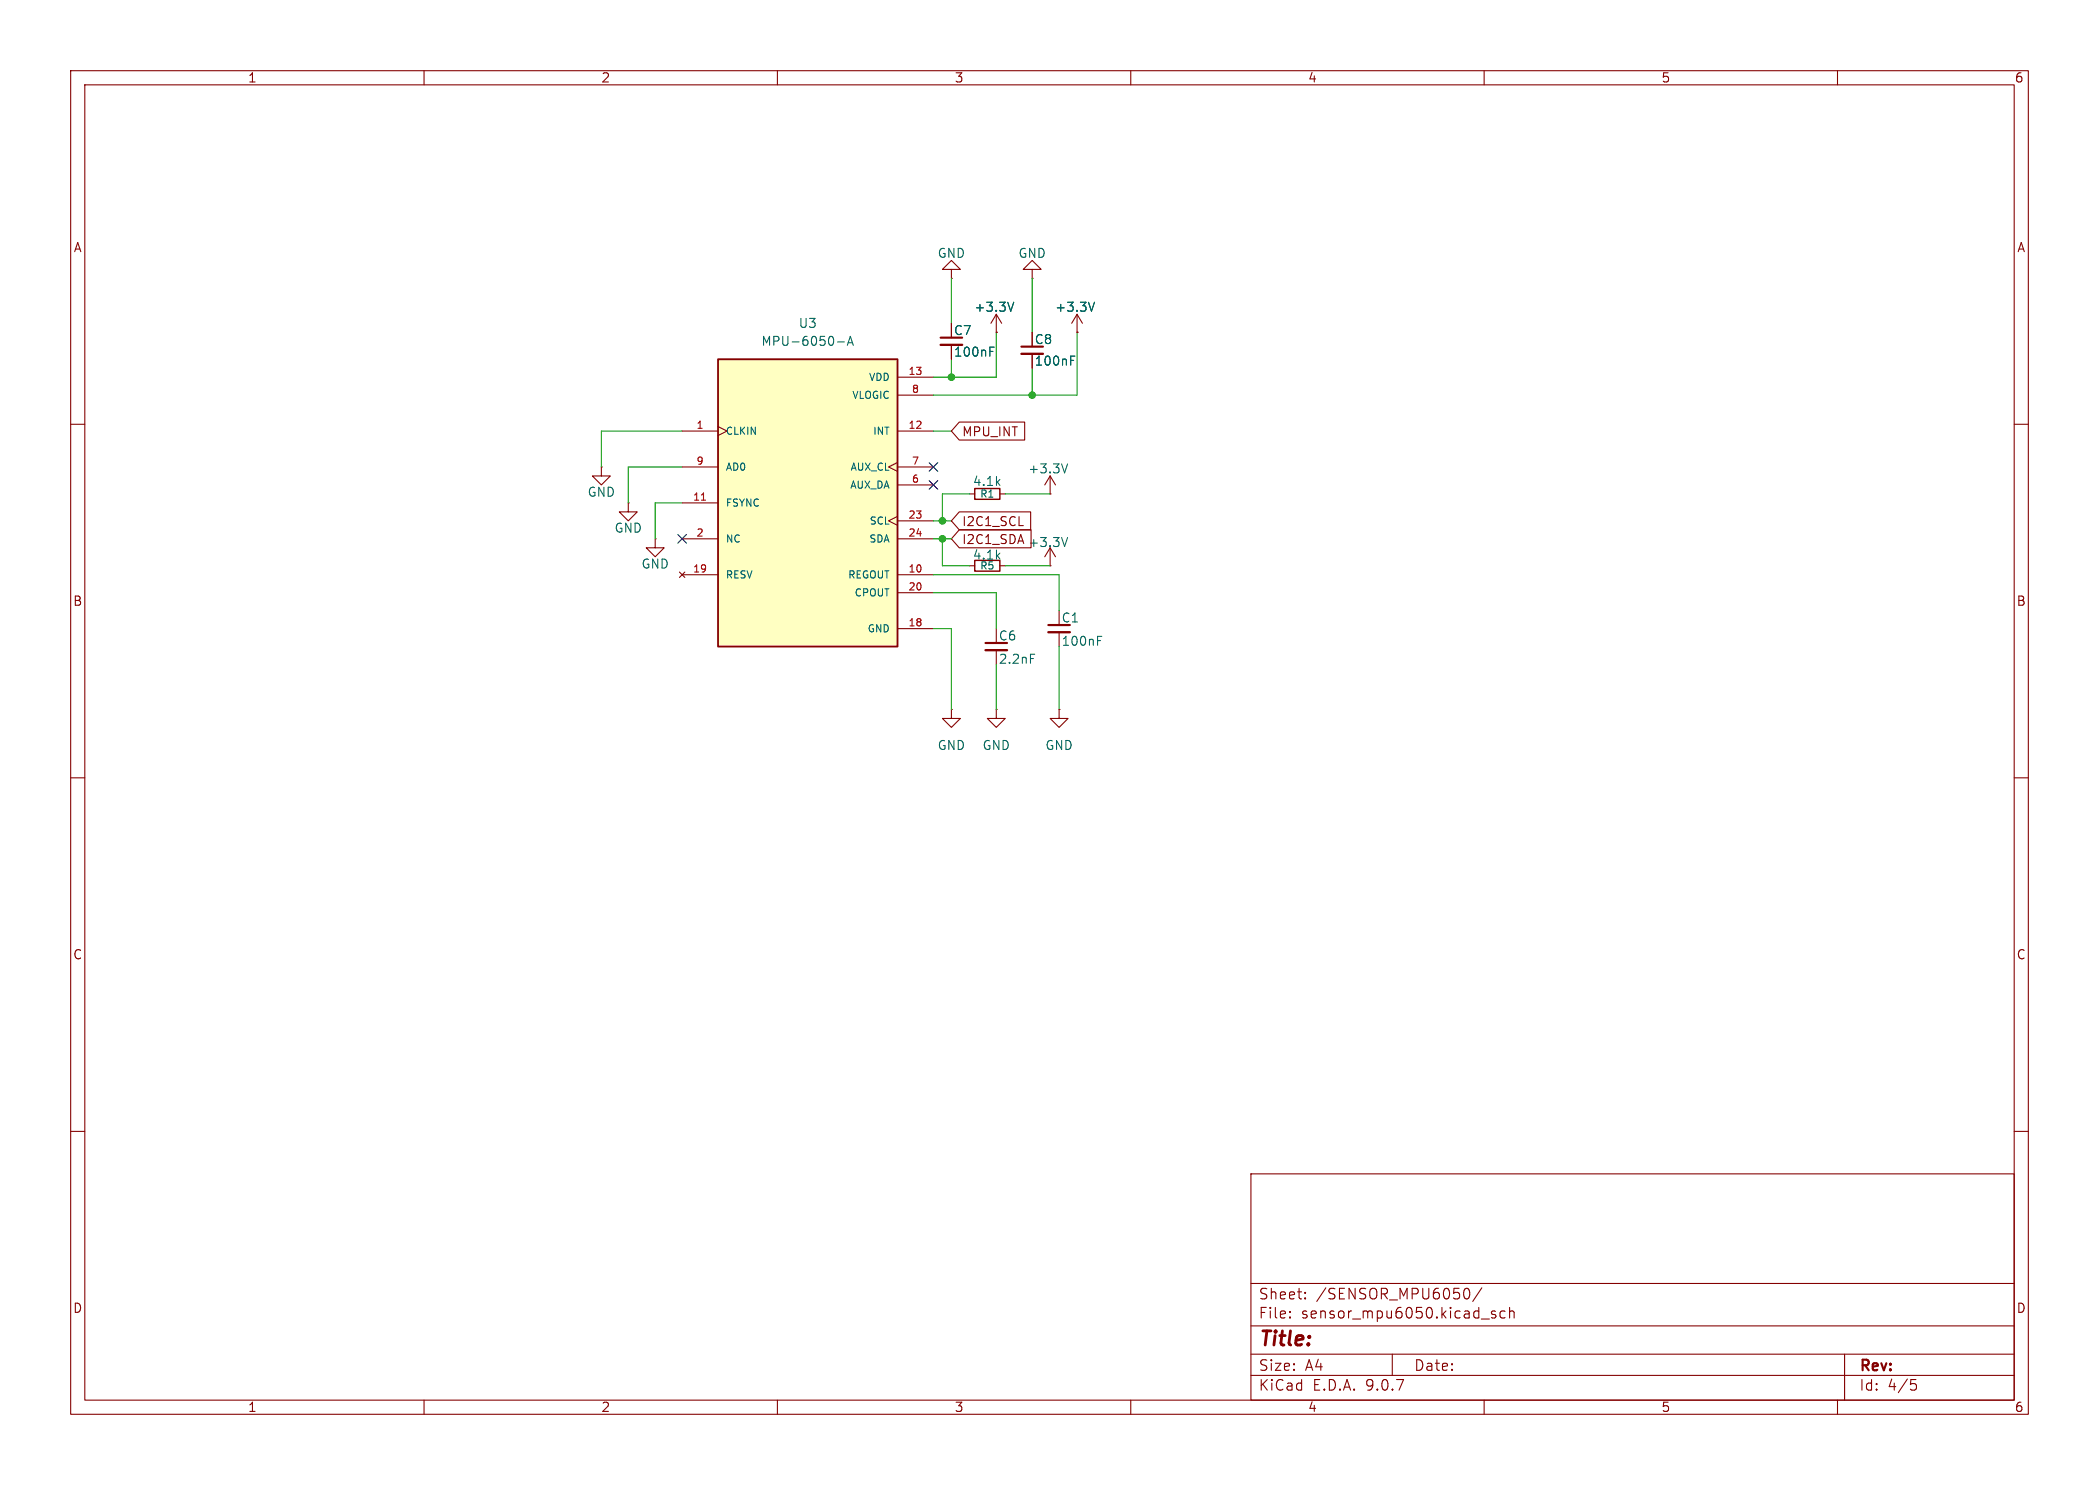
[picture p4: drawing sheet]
(kicad_sch
 (version 20250114)
 (generator "eeschema")
 (generator_version "9.0")
 (paper "A4")
 (lib_symbols
  (symbol "Device:C_Small"
   (pin_numbers (hide yes))
   (pin_names
    (offset 0.254) (hide yes)) (exclude_from_sim no) (in_bom yes) (on_board yes)
   (property "Reference" "C" (at 0.254 1.778 0) (effects (font (size 1.27 1.27)) (justify left)))
   (property "Value" "C_Small" (at 0.254 -2.032 0) (effects (font (size 1.27 1.27)) (justify left)))
   (property "Footprint" "" (at 0 0 0) (effects (font (size 1.27 1.27)) (hide yes)))
   (property "Datasheet" "~" (at 0 0 0) (effects (font (size 1.27 1.27)) (hide yes)))
   (property "Description" "Unpolarized capacitor, small symbol" (at 0 0 0) (effects (font (size 1.27 1.27)) (hide yes)))
   (symbol "C_Small_0_1"
    (polyline (pts (xy -1.524 0.508) (xy 1.524 0.508)) (stroke (width 0.3048) (type default)) (fill (type none)))
    (polyline (pts (xy -1.524 -0.508) (xy 1.524 -0.508)) (stroke (width 0.3302) (type default)) (fill (type none))))
   (symbol "C_Small_1_1"
    (pin passive line (at 0 2.54 270) (length 2.032) (name "~" (effects (font (size 1.27 1.27)))) (number "1" (effects (font (size 1.27 1.27)))))
    (pin passive line (at 0 -2.54 90) (length 2.032) (name "~" (effects (font (size 1.27 1.27)))) (number "2" (effects (font (size 1.27 1.27))))))
   (embedded_fonts no))
  (symbol "Device:R_Small"
   (pin_numbers (hide yes))
   (pin_names
    (offset 0.254) (hide yes)) (exclude_from_sim no) (in_bom yes) (on_board yes)
   (property "Reference" "R" (at 0 0 90) (effects (font (size 1.016 1.016))))
   (property "Value" "R_Small" (at 1.778 0 90) (effects (font (size 1.27 1.27))))
   (property "Footprint" "" (at 0 0 0) (effects (font (size 1.27 1.27)) (hide yes)))
   (property "Datasheet" "~" (at 0 0 0) (effects (font (size 1.27 1.27)) (hide yes)))
   (property "Description" "Resistor, small symbol" (at 0 0 0) (effects (font (size 1.27 1.27)) (hide yes)))
   (symbol "R_Small_0_1"
    (rectangle (start -0.762 1.778) (end 0.762 -1.778) (stroke (width 0.2032) (type default)) (fill (type none))))
   (symbol "R_Small_1_1"
    (pin passive line (at 0 2.54 270) (length 0.762) (name "~" (effects (font (size 1.27 1.27)))) (number "1" (effects (font (size 1.27 1.27)))))
    (pin passive line (at 0 -2.54 90) (length 0.762) (name "~" (effects (font (size 1.27 1.27)))) (number "2" (effects (font (size 1.27 1.27))))))
   (embedded_fonts no))
  (symbol "Kirpi_complist:MPU-6050-A"
   (pin_names
    (offset 1.016)) (exclude_from_sim no) (in_bom yes) (on_board yes)
   (property "Reference" "U" (at -12.7 21.082 0) (effects (font (size 1.27 1.27)) (justify left bottom)))
   (property "Value" "MPU-6050-A" (at -12.7 -22.86 0) (effects (font (size 1.27 1.27)) (justify left bottom)))
   (property "Footprint" "MPU-6050-A:QFN50P400X400X95-24N" (at 0 0 0) (effects (font (size 1.27 1.27)) (justify bottom) (hide yes)))
   (property "Datasheet" "" (at 0 0 0) (effects (font (size 1.27 1.27)) (hide yes)))
   (property "Description" "" (at 0 0 0) (effects (font (size 1.27 1.27)) (hide yes)))
   (property "MF" "TDK InvenSense" (at 0 0 0) (effects (font (size 1.27 1.27)) (justify bottom) (hide yes)))
   (property "MAXIMUM_PACKAGE_HEIGHT" "0.95mm" (at 0 0 0) (effects (font (size 1.27 1.27)) (justify bottom) (hide yes)))
   (property "Package" "QFN-24 InvenSense" (at 0 0 0) (effects (font (size 1.27 1.27)) (justify bottom) (hide yes)))
   (property "Price" "None" (at 0 0 0) (effects (font (size 1.27 1.27)) (justify bottom) (hide yes)))
   (property "Check_prices" "https://www.snapeda.com/parts/MPU-6050-A/TDK/view-part/?ref=eda" (at 0 0 0) (effects (font (size 1.27 1.27)) (justify bottom) (hide yes)))
   (property "STANDARD" "IPC-7351B" (at 0 0 0) (effects (font (size 1.27 1.27)) (justify bottom) (hide yes)))
   (property "PARTREV" "3.4" (at 0 0 0) (effects (font (size 1.27 1.27)) (justify bottom) (hide yes)))
   (property "SnapEDA_Link" "https://www.snapeda.com/parts/MPU-6050-A/TDK/view-part/?ref=snap" (at 0 0 0) (effects (font (size 1.27 1.27)) (justify bottom) (hide yes)))
   (property "MP" "MPU-6050-A" (at 0 0 0) (effects (font (size 1.27 1.27)) (justify bottom) (hide yes)))
   (property "Description_1" "MOTION TRACKING DEVICE" (at 0 0 0) (effects (font (size 1.27 1.27)) (justify bottom) (hide yes)))
   (property "Availability" "In Stock" (at 0 0 0) (effects (font (size 1.27 1.27)) (justify bottom) (hide yes)))
   (property "MANUFACTURER" "InvenSense" (at 0 0 0) (effects (font (size 1.27 1.27)) (justify bottom) (hide yes)))
   (symbol "MPU-6050-A_0_0"
    (rectangle (start -12.7 -20.32) (end 12.7 20.32) (stroke (width 0.254) (type default)) (fill (type background)))
    (pin input clock (at -17.78 10.16 0) (length 5.08) (name "CLKIN" (effects (font (size 1.016 1.016)))) (number "1" (effects (font (size 1.016 1.016)))))
    (pin input line (at -17.78 5.08 0) (length 5.08) (name "AD0" (effects (font (size 1.016 1.016)))) (number "9" (effects (font (size 1.016 1.016)))))
    (pin input line (at -17.78 0 0) (length 5.08) (name "FSYNC" (effects (font (size 1.016 1.016)))) (number "11" (effects (font (size 1.016 1.016)))))
    (pin passive line (at -17.78 -5.08 0) (length 5.08) (hide yes) (name "NC" (effects (font (size 1.016 1.016)))) (number "14" (effects (font (size 1.016 1.016)))))
    (pin passive line (at -17.78 -5.08 0) (length 5.08) (hide yes) (name "NC" (effects (font (size 1.016 1.016)))) (number "15" (effects (font (size 1.016 1.016)))))
    (pin passive line (at -17.78 -5.08 0) (length 5.08) (hide yes) (name "NC" (effects (font (size 1.016 1.016)))) (number "16" (effects (font (size 1.016 1.016)))))
    (pin passive line (at -17.78 -5.08 0) (length 5.08) (hide yes) (name "NC" (effects (font (size 1.016 1.016)))) (number "17" (effects (font (size 1.016 1.016)))))
    (pin passive line (at -17.78 -5.08 0) (length 5.08) (name "NC" (effects (font (size 1.016 1.016)))) (number "2" (effects (font (size 1.016 1.016)))))
    (pin passive line (at -17.78 -5.08 0) (length 5.08) (hide yes) (name "NC" (effects (font (size 1.016 1.016)))) (number "3" (effects (font (size 1.016 1.016)))))
    (pin passive line (at -17.78 -5.08 0) (length 5.08) (hide yes) (name "NC" (effects (font (size 1.016 1.016)))) (number "4" (effects (font (size 1.016 1.016)))))
    (pin passive line (at -17.78 -5.08 0) (length 5.08) (hide yes) (name "NC" (effects (font (size 1.016 1.016)))) (number "5" (effects (font (size 1.016 1.016)))))
    (pin no_connect line (at -17.78 -10.16 0) (length 5.08) (name "RESV" (effects (font (size 1.016 1.016)))) (number "19" (effects (font (size 1.016 1.016)))))
    (pin no_connect line (at -17.78 -10.16 0) (length 5.08) (hide yes) (name "RESV" (effects (font (size 1.016 1.016)))) (number "21" (effects (font (size 1.016 1.016)))))
    (pin no_connect line (at -17.78 -10.16 0) (length 5.08) (hide yes) (name "RESV" (effects (font (size 1.016 1.016)))) (number "22" (effects (font (size 1.016 1.016)))))
    (pin power_in line (at 17.78 17.78 180) (length 5.08) (name "VDD" (effects (font (size 1.016 1.016)))) (number "13" (effects (font (size 1.016 1.016)))))
    (pin power_in line (at 17.78 15.24 180) (length 5.08) (name "VLOGIC" (effects (font (size 1.016 1.016)))) (number "8" (effects (font (size 1.016 1.016)))))
    (pin output line (at 17.78 10.16 180) (length 5.08) (name "INT" (effects (font (size 1.016 1.016)))) (number "12" (effects (font (size 1.016 1.016)))))
    (pin output clock (at 17.78 5.08 180) (length 5.08) (name "AUX_CL" (effects (font (size 1.016 1.016)))) (number "7" (effects (font (size 1.016 1.016)))))
    (pin bidirectional line (at 17.78 2.54 180) (length 5.08) (name "AUX_DA" (effects (font (size 1.016 1.016)))) (number "6" (effects (font (size 1.016 1.016)))))
    (pin input clock (at 17.78 -2.54 180) (length 5.08) (name "SCL" (effects (font (size 1.016 1.016)))) (number "23" (effects (font (size 1.016 1.016)))))
    (pin bidirectional line (at 17.78 -5.08 180) (length 5.08) (name "SDA" (effects (font (size 1.016 1.016)))) (number "24" (effects (font (size 1.016 1.016)))))
    (pin passive line (at 17.78 -10.16 180) (length 5.08) (name "REGOUT" (effects (font (size 1.016 1.016)))) (number "10" (effects (font (size 1.016 1.016)))))
    (pin passive line (at 17.78 -12.7 180) (length 5.08) (name "CPOUT" (effects (font (size 1.016 1.016)))) (number "20" (effects (font (size 1.016 1.016)))))
    (pin power_in line (at 17.78 -17.78 180) (length 5.08) (name "GND" (effects (font (size 1.016 1.016)))) (number "18" (effects (font (size 1.016 1.016))))))
   (embedded_fonts no))
  (symbol "power:+3.3V"
   (power)
   (pin_numbers (hide yes))
   (pin_names
    (offset 0) (hide yes)) (exclude_from_sim no) (in_bom yes) (on_board yes)
   (property "Reference" "#PWR" (at 0 -3.81 0) (effects (font (size 1.27 1.27)) (hide yes)))
   (property "Value" "+3.3V" (at 0 3.556 0) (effects (font (size 1.27 1.27))))
   (property "Footprint" "" (at 0 0 0) (effects (font (size 1.27 1.27)) (hide yes)))
   (property "Datasheet" "" (at 0 0 0) (effects (font (size 1.27 1.27)) (hide yes)))
   (property "Description" "Power symbol creates a global label with name \"+3.3V\"" (at 0 0 0) (effects (font (size 1.27 1.27)) (hide yes)))
   (symbol "+3.3V_0_1"
    (polyline (pts (xy -0.762 1.27) (xy 0 2.54)) (stroke (width 0) (type default)) (fill (type none)))
    (polyline (pts (xy 0 2.54) (xy 0.762 1.27)) (stroke (width 0) (type default)) (fill (type none)))
    (polyline (pts (xy 0 0) (xy 0 2.54)) (stroke (width 0) (type default)) (fill (type none))))
   (symbol "+3.3V_1_1"
    (pin power_in line (at 0 0 90) (length 0) (name "~" (effects (font (size 1.27 1.27)))) (number "1" (effects (font (size 1.27 1.27))))))
   (embedded_fonts no))
  (symbol "power:GND"
   (power)
   (pin_numbers (hide yes))
   (pin_names
    (offset 0) (hide yes)) (exclude_from_sim no) (in_bom yes) (on_board yes)
   (property "Reference" "#PWR" (at 0 -6.35 0) (effects (font (size 1.27 1.27)) (hide yes)))
   (property "Value" "GND" (at 0 -3.81 0) (effects (font (size 1.27 1.27))))
   (property "Footprint" "" (at 0 0 0) (effects (font (size 1.27 1.27)) (hide yes)))
   (property "Datasheet" "" (at 0 0 0) (effects (font (size 1.27 1.27)) (hide yes)))
   (property "Description" "Power symbol creates a global label with name \"GND\" , ground" (at 0 0 0) (effects (font (size 1.27 1.27)) (hide yes)))
   (symbol "GND_0_1"
    (polyline (pts (xy 0 0) (xy 0 -1.27) (xy 1.27 -1.27) (xy 0 -2.54) (xy -1.27 -1.27) (xy 0 -1.27)) (stroke (width 0) (type default)) (fill (type none))))
   (symbol "GND_1_1"
    (pin power_in line (at 0 0 270) (length 0) (name "~" (effects (font (size 1.27 1.27)))) (number "1" (effects (font (size 1.27 1.27))))))
   (embedded_fonts no)))
 (junction
  (at 134.62 53.34)
  (diameter 0)
  (color 0 0 0 0))
 (junction
  (at 133.35 73.66)
  (diameter 0)
  (color 0 0 0 0))
 (junction
  (at 146.05 55.88)
  (diameter 0)
  (color 0 0 0 0))
 (junction
  (at 133.35 76.2)
  (diameter 0)
  (color 0 0 0 0))
 (no_connect
  (at 96.52 76.2))
 (no_connect
  (at 132.08 68.58))
 (no_connect
  (at 132.08 66.04))
 (wire
  (pts (xy 137.16 69.85) (xy 133.35 69.85))
  (stroke (width 0) (type default)))
 (wire
  (pts (xy 132.08 73.66) (xy 133.35 73.66))
  (stroke (width 0) (type default)))
 (wire
  (pts (xy 133.35 69.85) (xy 133.35 73.66))
  (stroke (width 0) (type default)))
 (wire
  (pts (xy 146.05 52.07) (xy 146.05 55.88))
  (stroke (width 0) (type default)))
 (wire
  (pts (xy 133.35 76.2) (xy 133.35 80.01))
  (stroke (width 0) (type default)))
 (wire
  (pts (xy 132.08 76.2) (xy 133.35 76.2))
  (stroke (width 0) (type default)))
 (wire
  (pts (xy 88.9 66.04) (xy 88.9 71.12))
  (stroke (width 0) (type default)))
 (wire
  (pts (xy 146.05 55.88) (xy 152.4 55.88))
  (stroke (width 0) (type default)))
 (wire
  (pts (xy 132.08 83.82) (xy 140.97 83.82))
  (stroke (width 0) (type default)))
 (wire
  (pts (xy 134.62 100.33) (xy 134.62 88.9))
  (stroke (width 0) (type default)))
 (wire
  (pts (xy 140.97 53.34) (xy 134.62 53.34))
  (stroke (width 0) (type default)))
 (wire
  (pts (xy 140.97 88.9) (xy 140.97 83.82))
  (stroke (width 0) (type default)))
 (wire
  (pts (xy 152.4 46.99) (xy 152.4 55.88))
  (stroke (width 0) (type default)))
 (wire
  (pts (xy 96.52 66.04) (xy 88.9 66.04))
  (stroke (width 0) (type default)))
 (wire
  (pts (xy 133.35 80.01) (xy 137.16 80.01))
  (stroke (width 0) (type default)))
 (wire
  (pts (xy 133.35 73.66) (xy 134.62 73.66))
  (stroke (width 0) (type default)))
 (wire
  (pts (xy 85.09 66.04) (xy 85.09 60.96))
  (stroke (width 0) (type default)))
 (wire
  (pts (xy 140.97 93.98) (xy 140.97 100.33))
  (stroke (width 0) (type default)))
 (wire
  (pts (xy 134.62 50.8) (xy 134.62 53.34))
  (stroke (width 0) (type default)))
 (wire
  (pts (xy 146.05 39.37) (xy 146.05 46.99))
  (stroke (width 0) (type default)))
 (wire
  (pts (xy 132.08 81.28) (xy 149.86 81.28))
  (stroke (width 0) (type default)))
 (wire
  (pts (xy 132.08 60.96) (xy 134.62 60.96))
  (stroke (width 0) (type default)))
 (wire
  (pts (xy 132.08 88.9) (xy 134.62 88.9))
  (stroke (width 0) (type default)))
 (wire
  (pts (xy 134.62 53.34) (xy 132.08 53.34))
  (stroke (width 0) (type default)))
 (wire
  (pts (xy 149.86 86.36) (xy 149.86 81.28))
  (stroke (width 0) (type default)))
 (wire
  (pts (xy 142.24 69.85) (xy 148.59 69.85))
  (stroke (width 0) (type default)))
 (wire
  (pts (xy 134.62 39.37) (xy 134.62 45.72))
  (stroke (width 0) (type default)))
 (wire
  (pts (xy 142.24 80.01) (xy 148.59 80.01))
  (stroke (width 0) (type default)))
 (wire
  (pts (xy 85.09 60.96) (xy 96.52 60.96))
  (stroke (width 0) (type default)))
 (wire
  (pts (xy 140.97 46.99) (xy 140.97 53.34))
  (stroke (width 0) (type default)))
 (wire
  (pts (xy 92.71 71.12) (xy 92.71 76.2))
  (stroke (width 0) (type default)))
 (wire
  (pts (xy 133.35 76.2) (xy 134.62 76.2))
  (stroke (width 0) (type default)))
 (wire
  (pts (xy 149.86 91.44) (xy 149.86 100.33))
  (stroke (width 0) (type default)))
 (wire
  (pts (xy 132.08 55.88) (xy 146.05 55.88))
  (stroke (width 0) (type default)))
 (wire
  (pts (xy 96.52 71.12) (xy 92.71 71.12))
  (stroke (width 0) (type default)))
 (global_label "I2C1_SCL"
  (shape input)
  (at 134.62 73.66 0)
  (fields_autoplaced yes)
  (effects (font (size 1.27 1.27)) (justify left))
  (property "Intersheetrefs" "${INTERSHEET_REFS}" (at 146.3742 73.66 0) (effects (font (size 1.27 1.27)) (justify left) (hide yes))))
 (global_label "MPU_INT"
  (shape input)
  (at 134.62 60.96 0)
  (fields_autoplaced yes)
  (effects (font (size 1.27 1.27)) (justify left))
  (property "Intersheetrefs" "${INTERSHEET_REFS}" (at 145.5276 60.96 0) (effects (font (size 1.27 1.27)) (justify left) (hide yes))))
 (global_label "I2C1_SDA"
  (shape input)
  (at 134.62 76.2 0)
  (fields_autoplaced yes)
  (effects (font (size 1.27 1.27)) (justify left))
  (property "Intersheetrefs" "${INTERSHEET_REFS}" (at 146.4347 76.2 0) (effects (font (size 1.27 1.27)) (justify left) (hide yes))))
 (symbol
  (lib_id "power:GND")
  (at 88.9 71.12 0)
  (unit 1)
  (exclude_from_sim no)
  (in_bom yes)
  (on_board yes)
  (dnp no)
  (property "Reference" "#PWR016" (at 88.9 77.47 0) (effects (font (size 1.27 1.27)) (hide yes)))
  (property "Value" "GND" (at 88.9 74.676 0) (effects (font (size 1.27 1.27))))
  (property "Footprint" "" (at 88.9 71.12 0) (effects (font (size 1.27 1.27)) (hide yes)))
  (property "Datasheet" "" (at 88.9 71.12 0) (effects (font (size 1.27 1.27)) (hide yes)))
  (property "Description" "Power symbol creates a global label with name \"GND\" , ground" (at 88.9 71.12 0) (effects (font (size 1.27 1.27)) (hide yes)))
  (pin "1"))
 (symbol
  (lib_id "Device:R_Small")
  (at 139.7 80.01 90)
  (unit 1)
  (exclude_from_sim no)
  (in_bom yes)
  (on_board yes)
  (dnp no)
  (property "Reference" "R5" (at 139.7 80.01 90) (effects (font (size 1.016 1.016))))
  (property "Value" "4.1k" (at 139.7 78.486 90) (effects (font (size 1.27 1.27))))
  (property "Footprint" "Resistor_SMD:R_0805_2012Metric" (at 139.7 80.01 0) (effects (font (size 1.27 1.27)) (hide yes)))
  (property "Datasheet" "~" (at 139.7 80.01 0) (effects (font (size 1.27 1.27)) (hide yes)))
  (property "Description" "Resistor, small symbol" (at 139.7 80.01 0) (effects (font (size 1.27 1.27)) (hide yes)))
  (pin "1")
  (pin "2"))
 (symbol
  (lib_id "power:GND")
  (at 134.62 39.37 180)
  (unit 1)
  (exclude_from_sim no)
  (in_bom yes)
  (on_board yes)
  (dnp no)
  (property "Reference" "#PWR020" (at 134.62 33.02 0) (effects (font (size 1.27 1.27)) (hide yes)))
  (property "Value" "GND" (at 134.62 35.814 0) (effects (font (size 1.27 1.27))))
  (property "Footprint" "" (at 134.62 39.37 0) (effects (font (size 1.27 1.27)) (hide yes)))
  (property "Datasheet" "" (at 134.62 39.37 0) (effects (font (size 1.27 1.27)) (hide yes)))
  (property "Description" "Power symbol creates a global label with name \"GND\" , ground" (at 134.62 39.37 0) (effects (font (size 1.27 1.27)) (hide yes)))
  (pin "1"))
 (symbol
  (lib_id "power:GND")
  (at 85.09 66.04 0)
  (unit 1)
  (exclude_from_sim no)
  (in_bom yes)
  (on_board yes)
  (dnp no)
  (property "Reference" "#PWR024" (at 85.09 72.39 0) (effects (font (size 1.27 1.27)) (hide yes)))
  (property "Value" "GND" (at 85.09 69.596 0) (effects (font (size 1.27 1.27))))
  (property "Footprint" "" (at 85.09 66.04 0) (effects (font (size 1.27 1.27)) (hide yes)))
  (property "Datasheet" "" (at 85.09 66.04 0) (effects (font (size 1.27 1.27)) (hide yes)))
  (property "Description" "Power symbol creates a global label with name \"GND\" , ground" (at 85.09 66.04 0) (effects (font (size 1.27 1.27)) (hide yes)))
  (pin "1"))
 (symbol
  (lib_id "power:GND")
  (at 134.62 100.33 0)
  (unit 1)
  (exclude_from_sim no)
  (in_bom yes)
  (on_board yes)
  (dnp no)
  (fields_autoplaced yes)
  (property "Reference" "#PWR015" (at 134.62 106.68 0) (effects (font (size 1.27 1.27)) (hide yes)))
  (property "Value" "GND" (at 134.62 105.41 0) (effects (font (size 1.27 1.27))))
  (property "Footprint" "" (at 134.62 100.33 0) (effects (font (size 1.27 1.27)) (hide yes)))
  (property "Datasheet" "" (at 134.62 100.33 0) (effects (font (size 1.27 1.27)) (hide yes)))
  (property "Description" "Power symbol creates a global label with name \"GND\" , ground" (at 134.62 100.33 0) (effects (font (size 1.27 1.27)) (hide yes)))
  (pin "1"))
 (symbol
  (lib_id "Device:C_Small")
  (at 134.62 48.26 0)
  (unit 1)
  (exclude_from_sim no)
  (in_bom yes)
  (on_board yes)
  (dnp no)
  (property "Reference" "C7" (at 134.874 46.736 0) (effects (font (size 1.27 1.27)) (justify left)))
  (property "Value" "100nF" (at 134.874 49.784 0) (effects (font (size 1.27 1.27)) (justify left)))
  (property "Footprint" "Capacitor_SMD:C_0805_2012Metric" (at 134.62 48.26 0) (effects (font (size 1.27 1.27)) (hide yes)))
  (property "Datasheet" "~" (at 134.62 48.26 0) (effects (font (size 1.27 1.27)) (hide yes)))
  (property "Description" "Unpolarized capacitor, small symbol" (at 134.62 48.26 0) (effects (font (size 1.27 1.27)) (hide yes)))
  (pin "2")
  (pin "1"))
 (symbol
  (lib_id "power:GND")
  (at 92.71 76.2 0)
  (unit 1)
  (exclude_from_sim no)
  (in_bom yes)
  (on_board yes)
  (dnp no)
  (property "Reference" "#PWR017" (at 92.71 82.55 0) (effects (font (size 1.27 1.27)) (hide yes)))
  (property "Value" "GND" (at 92.71 79.756 0) (effects (font (size 1.27 1.27))))
  (property "Footprint" "" (at 92.71 76.2 0) (effects (font (size 1.27 1.27)) (hide yes)))
  (property "Datasheet" "" (at 92.71 76.2 0) (effects (font (size 1.27 1.27)) (hide yes)))
  (property "Description" "Power symbol creates a global label with name \"GND\" , ground" (at 92.71 76.2 0) (effects (font (size 1.27 1.27)) (hide yes)))
  (pin "1"))
 (symbol
  (lib_id "Device:C_Small")
  (at 146.05 49.53 0)
  (unit 1)
  (exclude_from_sim no)
  (in_bom yes)
  (on_board yes)
  (dnp no)
  (property "Reference" "C8" (at 146.304 48.006 0) (effects (font (size 1.27 1.27)) (justify left)))
  (property "Value" "100nF" (at 146.304 51.054 0) (effects (font (size 1.27 1.27)) (justify left)))
  (property "Footprint" "Capacitor_SMD:C_0805_2012Metric" (at 146.05 49.53 0) (effects (font (size 1.27 1.27)) (hide yes)))
  (property "Datasheet" "~" (at 146.05 49.53 0) (effects (font (size 1.27 1.27)) (hide yes)))
  (property "Description" "Unpolarized capacitor, small symbol" (at 146.05 49.53 0) (effects (font (size 1.27 1.27)) (hide yes)))
  (pin "2")
  (pin "1"))
 (symbol
  (lib_id "power:GND")
  (at 140.97 100.33 0)
  (unit 1)
  (exclude_from_sim no)
  (in_bom yes)
  (on_board yes)
  (dnp no)
  (fields_autoplaced yes)
  (property "Reference" "#PWR019" (at 140.97 106.68 0) (effects (font (size 1.27 1.27)) (hide yes)))
  (property "Value" "GND" (at 140.97 105.41 0) (effects (font (size 1.27 1.27))))
  (property "Footprint" "" (at 140.97 100.33 0) (effects (font (size 1.27 1.27)) (hide yes)))
  (property "Datasheet" "" (at 140.97 100.33 0) (effects (font (size 1.27 1.27)) (hide yes)))
  (property "Description" "Power symbol creates a global label with name \"GND\" , ground" (at 140.97 100.33 0) (effects (font (size 1.27 1.27)) (hide yes)))
  (pin "1"))
 (symbol
  (lib_id "power:+3.3V")
  (at 148.59 69.85 0)
  (unit 1)
  (exclude_from_sim no)
  (in_bom yes)
  (on_board yes)
  (dnp no)
  (property "Reference" "#PWR022" (at 148.59 73.66 0) (effects (font (size 1.27 1.27)) (hide yes)))
  (property "Value" "+3.3V" (at 148.336 66.294 0) (effects (font (size 1.27 1.27))))
  (property "Footprint" "" (at 148.59 69.85 0) (effects (font (size 1.27 1.27)) (hide yes)))
  (property "Datasheet" "" (at 148.59 69.85 0) (effects (font (size 1.27 1.27)) (hide yes)))
  (property "Description" "Power symbol creates a global label with name \"+3.3V\"" (at 148.59 69.85 0) (effects (font (size 1.27 1.27)) (hide yes)))
  (pin "1"))
 (symbol
  (lib_id "power:+3.3V")
  (at 140.97 46.99 0)
  (unit 1)
  (exclude_from_sim no)
  (in_bom yes)
  (on_board yes)
  (dnp no)
  (property "Reference" "#PWR013" (at 140.97 50.8 0) (effects (font (size 1.27 1.27)) (hide yes)))
  (property "Value" "+3.3V" (at 140.716 43.434 0) (effects (font (size 1.27 1.27))))
  (property "Footprint" "" (at 140.97 46.99 0) (effects (font (size 1.27 1.27)) (hide yes)))
  (property "Datasheet" "" (at 140.97 46.99 0) (effects (font (size 1.27 1.27)) (hide yes)))
  (property "Description" "Power symbol creates a global label with name \"+3.3V\"" (at 140.97 46.99 0) (effects (font (size 1.27 1.27)) (hide yes)))
  (pin "1"))
 (symbol
  (lib_id "power:+3.3V")
  (at 148.59 80.01 0)
  (unit 1)
  (exclude_from_sim no)
  (in_bom yes)
  (on_board yes)
  (dnp no)
  (property "Reference" "#PWR023" (at 148.59 83.82 0) (effects (font (size 1.27 1.27)) (hide yes)))
  (property "Value" "+3.3V" (at 148.336 76.708 0) (effects (font (size 1.27 1.27))))
  (property "Footprint" "" (at 148.59 80.01 0) (effects (font (size 1.27 1.27)) (hide yes)))
  (property "Datasheet" "" (at 148.59 80.01 0) (effects (font (size 1.27 1.27)) (hide yes)))
  (property "Description" "Power symbol creates a global label with name \"+3.3V\"" (at 148.59 80.01 0) (effects (font (size 1.27 1.27)) (hide yes)))
  (pin "1"))
 (symbol
  (lib_id "Kirpi_complist:MPU-6050-A")
  (at 114.3 71.12 0)
  (unit 1)
  (exclude_from_sim no)
  (in_bom yes)
  (on_board yes)
  (dnp no)
  (fields_autoplaced yes)
  (property "Reference" "U3" (at 114.3 45.72 0) (effects (font (size 1.27 1.27))))
  (property "Value" "MPU-6050-A" (at 114.3 48.26 0) (effects (font (size 1.27 1.27))))
  (property "Footprint" "footprints:QFN50P400X400X95-24N" (at 114.3 71.12 0) (effects (font (size 1.27 1.27)) (justify bottom) (hide yes)))
  (property "Datasheet" "" (at 114.3 71.12 0) (effects (font (size 1.27 1.27)) (hide yes)))
  (property "Description" "" (at 114.3 71.12 0) (effects (font (size 1.27 1.27)) (hide yes)))
  (property "MF" "TDK InvenSense" (at 114.3 71.12 0) (effects (font (size 1.27 1.27)) (justify bottom) (hide yes)))
  (property "MAXIMUM_PACKAGE_HEIGHT" "0.95mm" (at 114.3 71.12 0) (effects (font (size 1.27 1.27)) (justify bottom) (hide yes)))
  (property "Package" "QFN-24 InvenSense" (at 114.3 71.12 0) (effects (font (size 1.27 1.27)) (justify bottom) (hide yes)))
  (property "Price" "None" (at 114.3 71.12 0) (effects (font (size 1.27 1.27)) (justify bottom) (hide yes)))
  (property "Check_prices" "https://www.snapeda.com/parts/MPU-6050-A/TDK/view-part/?ref=eda" (at 114.3 71.12 0) (effects (font (size 1.27 1.27)) (justify bottom) (hide yes)))
  (property "STANDARD" "IPC-7351B" (at 114.3 71.12 0) (effects (font (size 1.27 1.27)) (justify bottom) (hide yes)))
  (property "PARTREV" "3.4" (at 114.3 71.12 0) (effects (font (size 1.27 1.27)) (justify bottom) (hide yes)))
  (property "SnapEDA_Link" "https://www.snapeda.com/parts/MPU-6050-A/TDK/view-part/?ref=snap" (at 114.3 71.12 0) (effects (font (size 1.27 1.27)) (justify bottom) (hide yes)))
  (property "MP" "MPU-6050-A" (at 114.3 71.12 0) (effects (font (size 1.27 1.27)) (justify bottom) (hide yes)))
  (property "Description_1" "MOTION TRACKING DEVICE" (at 114.3 71.12 0) (effects (font (size 1.27 1.27)) (justify bottom) (hide yes)))
  (property "Availability" "In Stock" (at 114.3 71.12 0) (effects (font (size 1.27 1.27)) (justify bottom) (hide yes)))
  (property "MANUFACTURER" "InvenSense" (at 114.3 71.12 0) (effects (font (size 1.27 1.27)) (justify bottom) (hide yes)))
  (pin "24")
  (pin "20")
  (pin "1")
  (pin "14")
  (pin "22")
  (pin "16")
  (pin "7")
  (pin "19")
  (pin "11")
  (pin "2")
  (pin "5")
  (pin "17")
  (pin "13")
  (pin "8")
  (pin "12")
  (pin "15")
  (pin "9")
  (pin "6")
  (pin "23")
  (pin "3")
  (pin "4")
  (pin "21")
  (pin "10")
  (pin "18"))
 (symbol
  (lib_id "Device:R_Small")
  (at 139.7 69.85 90)
  (unit 1)
  (exclude_from_sim no)
  (in_bom yes)
  (on_board yes)
  (dnp no)
  (property "Reference" "R1" (at 139.7 69.85 90) (effects (font (size 1.016 1.016))))
  (property "Value" "4.1k" (at 139.7 68.072 90) (effects (font (size 1.27 1.27))))
  (property "Footprint" "Resistor_SMD:R_0805_2012Metric" (at 139.7 69.85 0) (effects (font (size 1.27 1.27)) (hide yes)))
  (property "Datasheet" "~" (at 139.7 69.85 0) (effects (font (size 1.27 1.27)) (hide yes)))
  (property "Description" "Resistor, small symbol" (at 139.7 69.85 0) (effects (font (size 1.27 1.27)) (hide yes)))
  (pin "1")
  (pin "2"))
 (symbol
  (lib_id "power:+3.3V")
  (at 152.4 46.99 0)
  (unit 1)
  (exclude_from_sim no)
  (in_bom yes)
  (on_board yes)
  (dnp no)
  (property "Reference" "#PWR014" (at 152.4 50.8 0) (effects (font (size 1.27 1.27)) (hide yes)))
  (property "Value" "+3.3V" (at 152.146 43.434 0) (effects (font (size 1.27 1.27))))
  (property "Footprint" "" (at 152.4 46.99 0) (effects (font (size 1.27 1.27)) (hide yes)))
  (property "Datasheet" "" (at 152.4 46.99 0) (effects (font (size 1.27 1.27)) (hide yes)))
  (property "Description" "Power symbol creates a global label with name \"+3.3V\"" (at 152.4 46.99 0) (effects (font (size 1.27 1.27)) (hide yes)))
  (pin "1"))
 (symbol
  (lib_id "power:GND")
  (at 149.86 100.33 0)
  (unit 1)
  (exclude_from_sim no)
  (in_bom yes)
  (on_board yes)
  (dnp no)
  (fields_autoplaced yes)
  (property "Reference" "#PWR018" (at 149.86 106.68 0) (effects (font (size 1.27 1.27)) (hide yes)))
  (property "Value" "GND" (at 149.86 105.41 0) (effects (font (size 1.27 1.27))))
  (property "Footprint" "" (at 149.86 100.33 0) (effects (font (size 1.27 1.27)) (hide yes)))
  (property "Datasheet" "" (at 149.86 100.33 0) (effects (font (size 1.27 1.27)) (hide yes)))
  (property "Description" "Power symbol creates a global label with name \"GND\" , ground" (at 149.86 100.33 0) (effects (font (size 1.27 1.27)) (hide yes)))
  (pin "1"))
 (symbol
  (lib_id "Device:C_Small")
  (at 149.86 88.9 0)
  (unit 1)
  (exclude_from_sim no)
  (in_bom yes)
  (on_board yes)
  (dnp no)
  (property "Reference" "C1" (at 150.114 87.376 0) (effects (font (size 1.27 1.27)) (justify left)))
  (property "Value" "100nF" (at 150.114 90.678 0) (effects (font (size 1.27 1.27)) (justify left)))
  (property "Footprint" "Capacitor_SMD:C_0805_2012Metric" (at 149.86 88.9 0) (effects (font (size 1.27 1.27)) (hide yes)))
  (property "Datasheet" "~" (at 149.86 88.9 0) (effects (font (size 1.27 1.27)) (hide yes)))
  (property "Description" "Unpolarized capacitor, small symbol" (at 149.86 88.9 0) (effects (font (size 1.27 1.27)) (hide yes)))
  (pin "1")
  (pin "2"))
 (symbol
  (lib_id "Device:C_Small")
  (at 140.97 91.44 0)
  (unit 1)
  (exclude_from_sim no)
  (in_bom yes)
  (on_board yes)
  (dnp no)
  (property "Reference" "C6" (at 141.224 89.916 0) (effects (font (size 1.27 1.27)) (justify left)))
  (property "Value" "2.2nF" (at 141.224 93.218 0) (effects (font (size 1.27 1.27)) (justify left)))
  (property "Footprint" "Capacitor_SMD:C_0805_2012Metric" (at 140.97 91.44 0) (effects (font (size 1.27 1.27)) (hide yes)))
  (property "Datasheet" "~" (at 140.97 91.44 0) (effects (font (size 1.27 1.27)) (hide yes)))
  (property "Description" "Unpolarized capacitor, small symbol" (at 140.97 91.44 0) (effects (font (size 1.27 1.27)) (hide yes)))
  (pin "1")
  (pin "2"))
 (symbol
  (lib_id "power:GND")
  (at 146.05 39.37 180)
  (unit 1)
  (exclude_from_sim no)
  (in_bom yes)
  (on_board yes)
  (dnp no)
  (property "Reference" "#PWR021" (at 146.05 33.02 0) (effects (font (size 1.27 1.27)) (hide yes)))
  (property "Value" "GND" (at 146.05 35.814 0) (effects (font (size 1.27 1.27))))
  (property "Footprint" "" (at 146.05 39.37 0) (effects (font (size 1.27 1.27)) (hide yes)))
  (property "Datasheet" "" (at 146.05 39.37 0) (effects (font (size 1.27 1.27)) (hide yes)))
  (property "Description" "Power symbol creates a global label with name \"GND\" , ground" (at 146.05 39.37 0) (effects (font (size 1.27 1.27)) (hide yes)))
  (pin "1")))
